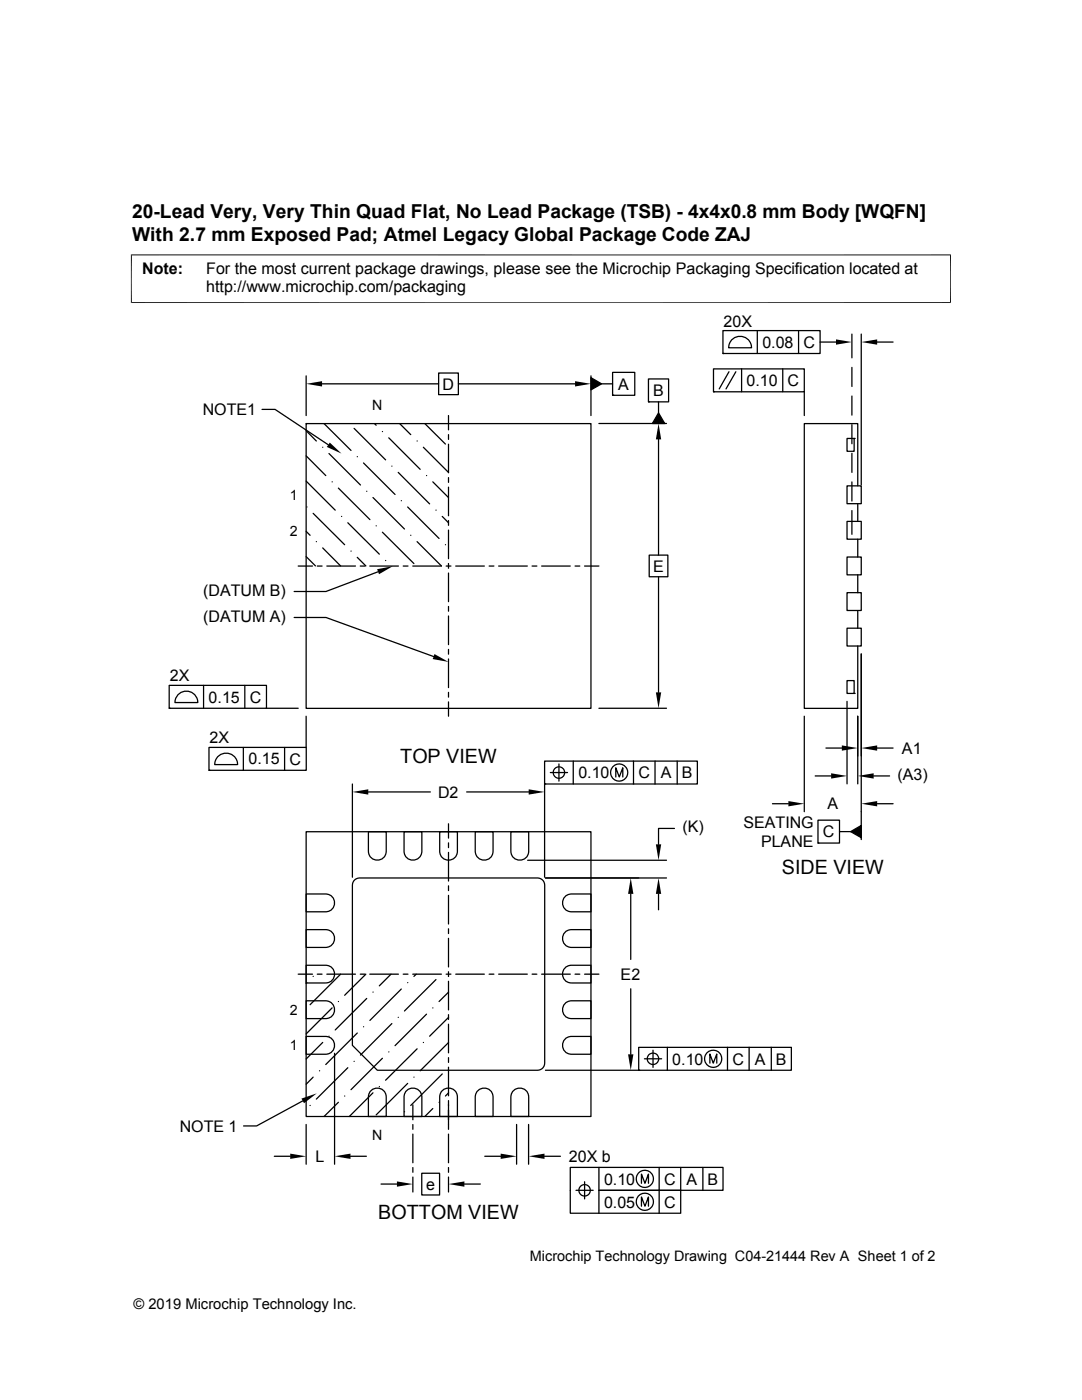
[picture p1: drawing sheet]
<svg xmlns="http://www.w3.org/2000/svg" width="216mm" height="279mm" viewBox="0 0 216 279" stroke-linecap="round" stroke-linejoin="round" font-family="sans-serif">
<g fill="none" stroke="#000" stroke-width=".25">
<path d="M61.1 75v7.9M64.3 76.6h23.2M87.5 74.4h4v4.4h-4zM91.5 76.6h23.2M117.9 75.4l2.1 1.2-2.1 1.2zM117.9 75v7.9M120 76.6h2.2M122.2 74.3h4.5v4.6h-4.5zM122.2 78.9h.1M129.4 75.6h4v4.6h-4zM142.4 73.6h18.1v4.6h-18.1zM142.4 78.2h.1"/>
<path d="M144.3 66h19.3v4.5h-19.3zM144.3 70.5h.1M145.5 74.2l-2 3.4M146.2 67.7a2.3 2.3 0 0 1 2.4-.4 2.3 2.3 0 0 1 1.4 2.1h-4.6l.3-1.2zM146.8 74.2l-1.9 3.4M148 73.6v4.6M151.1 66v4.5M156.2 73.6v4.6M159.3 66v4.5M160.5 78.2v4.7M163.6 68.3h3.2M170 66.7v4.7"/>
<path d="M170 73.3v3.8M170 79v3.8M171.9 66.7v30.1M175 68.3h3.2M52.3 81.7h2.6l10.6 7.1M61.1 84.5h56.8v56.9h-56.8zM61.1 84.5h.1M61.1 96l5.8 5.8M61.1 91l3.9 3.9M61.1 86l2 2M64.4 89.3h.1M64.7 84.5l5.3 5.4"/>
<path d="M65.6 90.5l6.3 6.3M66.3 96.2h.1M67.5 97.4l6.3 6.3M70.7 85.5l6.2 6.3M71.3 91.1h.1M72.5 92.4l6.3 6.3M73.2 98h.1M74.4 99.3l6.3 6.3M74.7 84.5l.4 .4M76.3 86.1h.1M77.6 87.4l6.2 6.3M78.2 93h.1"/>
<path d="M79.5 94.3l6.2 6.3M79.8 84.5l2.2 2.2M80.1 99.9h.1M83.2 88h.1M84.5 89.3l5 5M84.8 84.5l4.1 4.1M85.1 94.9h.1M86.4 96.2l3.1 3.1M89.5 82.9v2.9M89.5 86.7v1M89.5 88.6v5.8M89.5 95.3v1"/>
<path d="M89.5 97.2v5.7M119.5 84.5h13.5M129.4 80.2h.1M131.4 82.4l1.2 2.1h-2.4zM131.4 80.2v2.2M131.4 87.7v23.1M169 87.5h1.4v2.6h-1.4zM169 97h2.9v3.5h-2.9zM170 84.8v3.8M170 90.5v3.8M170 96.2v3.8M170.4 87.5h.1"/>
<path d="M171.2 97v-12.5h-10.7v56.9h10.7v-12.5M59.5 113h2.9M61.1 111.1l1.8 1.8M61.1 106l.8 .8M61.2 101.2h.1M62.5 102.4l6.3 6.3M63.1 108.1h.1M63.3 113h1M64.4 109.3l3.6 3.6M65.2 113h5.7M68.2 103.1h.1M69.4 104.3l6.3 6.3"/>
<path d="M70 110h.1M71.3 111.2l1.7 1.7M71.9 113h.9M73.8 113h5.7M75.1 104.9h.1M75.4 114.1l-10.4 3.9h-6.3M76.3 106.2l6.3 6.3M76.9 111.9h.1M80.5 113h.9M81.3 101.2l6.3 6.3M82 106.8h.1M82.4 113h5.7"/>
<path d="M83.2 108.1l4.9 4.8M87 101.8h.1M88.2 103.1l1.3 1.2M88.9 108.7h.1M89 113h1M89.5 103.9v.9M89.5 105.8v5.7M89.5 112.5v.9M89.5 114.4v5.7M90.9 113h5.7M97.6 113h1M99.5 113h5.7"/>
<path d="M106.2 113h.9M108.1 113h5.7M114.7 113h1M116.6 113h2.9M129.5 110.8h3.8v4.3h-3.8zM131.4 115.1v23.1M169 118.3h2.9v3.5h-2.9zM169 111.2h2.9v3.5h-2.9zM169 104.1h2.9v3.5h-2.9zM170 101.9v4.7M171.2 100.5v3.6M171.2 107.6v3.6"/>
<path d="M171.2 114.7v3.6M33.8 136.8h19.4v4.6h-19.4zM35.7 138.5a2.29 2.29 0 0 1 2.4-.4 2.29 2.29 0 0 1 1.4 2.1h-4.6l.3-1.2zM40.6 136.8v4.6M48.9 136.8v4.6M58.7 123.2h6.3l21.5 7.8M89.5 121v1M89.5 122.9v5.8M89.5 129.6v1M89.5 131.5v5.7M89.5 138.2v.9M169 135.8h1.4v2.6h-1.4z"/>
<path d="M169 140v16.4M169 125.4h2.9v3.5h-2.9zM170.4 138.4h.1M171.2 121.8v3.6M171.9 130.5v37.1M33.8 141.4h.1M41.7 149.2h19.4v4.5h-19.4zM41.7 153.7h.1M43.6 150.9a2.29 2.29 0 0 1 2.5-.4 2.29 2.29 0 0 1 1.3 2.1h-4.6l.4-1.2zM48.6 149.2v4.5M53.1 141.4h6.4M56.8 149.2v4.5"/>
<path d="M61.1 142.9v6.3M70.3 156.5v18.6M73.5 158.1h12.4M89.5 140.1v2.8M93.1 158.1h12.4M108.7 151.9h30.4v4.6h-30.4zM108.7 156.5h.1M108.7 156.5v18.6M109.8 154.2h3.4M111.5 152.5v3.4M114.4 151.9v4.6M119.5 141.4h13.5"/>
<path d="M122.9 155.1v-1.9l.7 1.9 .7-1.9v1.9M126.4 151.9v4.6M130.7 151.9v4.6M135.1 151.9v4.6M160.5 142.9v19.1M162.7 154.9h3.1M164.8 149.3h3.2M171.2 142.9v13.5M174.3 154.9h3.2M175 149.3h3.2M61.1 178.4h3.9a1.78 1.78 0 0 1 1.8 1.8 1.78 1.78 0 0 1-1.8 1.8h-3.9zM61.1 166h56.8v56.8h-56.8z"/>
<path d="M70.6 175.7l.5-.3 .6-.2h35.6l.9 .3 .3 .5 .2 .6v35.6l-.3 .9-.5 .3-.6 .2h-32l-5-5v-32zM73.5 166h3.6v3.9a1.78 1.78 0 0 1-1.8 1.8 1.78 1.78 0 0 1-1.8-1.8zM80.6 166h3.6v3.9a1.78 1.78 0 0 1-1.8 1.8 1.78 1.78 0 0 1-1.8-1.8zM87.7 166h3.6v3.9a1.77 1.77 0 0 1-1.8 1.8 1.77 1.77 0 0 1-1.8-1.8zM89.5 164.4v2.9M89.5 168.2v1M89.5 170.1v5.7M89.5 176.8v.9M89.5 178.7v5.7M94.8 166h3.6v3.9a1.78 1.78 0 0 1-1.8 1.8 1.78 1.78 0 0 1-1.8-1.8zM101.9 166h3.6v3.9a1.78 1.78 0 0 1-1.8 1.8 1.78 1.78 0 0 1-1.8-1.8zM105.3 171.7h27.7"/>
<path d="M108.8 175.2h24.2M112.8 178.9l.5-.3 .7-.2h3.9v3.6h-3.9a1.78 1.78 0 0 1-1.6-1.2 1.78 1.78 0 0 1 .4-1.9zM125.9 178.4v13.1M131.4 178.4v3.2M134.6 165.3h-3.2v3.2M154.1 160.4h3.2M163.2 163.7h4.3v4.6h-4.3zM163.2 168.3h.1M167.5 166h2.2M169.7 166l2.2-1.3v2.5zM175 160.4h3.2M59.5 194.4h2.9"/>
<path d="M61.1 185.5h3.9a1.78 1.78 0 0 1 1.8 1.8 1.78 1.78 0 0 1-1.8 1.8h-3.9zM61.1 192.6h3.9a1.77 1.77 0 0 1 1.8 1.8 1.77 1.77 0 0 1-1.8 1.8h-3.9zM61.1 199.7h3.9a1.78 1.78 0 0 1 1.8 1.8 1.78 1.78 0 0 1-1.8 1.8h-3.9zM61.2 196.1l-.1 .2M62.5 194.9h.1M63.3 194.4h1M65.2 194.4h5.7M67.5 199.9h.1M68 194.4l-6.1 6.1M71.9 194.4h.9M73 194.4l-4.2 4.2M73.2 199.3l-6.3 6.2"/>
<path d="M73.8 194.4h5.7M74.4 198h.1M78 194.4l-2.3 2.3M80.1 197.4l-6.3 6.2M80.5 194.4h.9M81.3 196.1h.1M82.4 194.4h5.7M83.1 194.4l-.5 .5M87 195.5l-6.3 6.3M89 194.4h1M89.5 185.4v.9M89.5 187.3v5.7"/>
<path d="M89.5 193.9v1M89.5 195.8v5.7M89.5 198l-1.9 1.9M90.9 194.4h5.7M97.6 194.4h1M99.5 194.4h5.7M106.2 194.4h.9M108.1 194.4h5.7M112.8 186l.5-.3 .7-.2h3.9v3.6h-3.9a1.79 1.79 0 0 1-1.6-1.1 1.79 1.79 0 0 1 .4-2zM112.8 193.1l.5-.3 .7-.2h3.9v3.6h-3.9a1.77 1.77 0 0 1-1.6-1.1 1.77 1.77 0 0 1 .4-2zM114.7 194.4h1M116.6 194.4h2.9"/>
<path d="M125.9 197.3v13.1M60.4 219.7l-9.2 5h-2.6M61.1 206.8h3.9a1.78 1.78 0 0 1 1.8 1.8 1.78 1.78 0 0 1-1.8 1.8h-3.9zM62.5 215l-1.4 1.4M63.8 213.7h.1M64.4 208l-3.3 3.3M65.6 206.8h.1M66.3 201.1l-5.2 5.2M66.8 210.2v22.1M67.5 220l-2.8 2.8M68.8 218.7h.1M69.4 213.1l-6.3 6.3"/>
<path d="M70.7 211.8h.1M71.3 206.2l-6.3 6.2M72.5 204.9h.1M74 217.7a1.79 1.79 0 0 1 1.9-.4 1.79 1.79 0 0 1 1.2 1.6v3.9h-3.6v-3.9l.2-.7zM74.4 218.1l-4.7 4.7M75.7 216.9h.1M76.3 211.2l-6.3 6.3M77.6 209.9h.1M78.2 204.3l-6.3 6.3M79.5 203h.1M81.1 217.7a1.8 1.8 0 0 1 1.9-.4 1.8 1.8 0 0 1 1.2 1.6v3.9h-3.6v-3.9l.2-.7zM81.3 216.2l-6.2 6.3"/>
<path d="M82.6 215h.1M83.2 209.3l-6.3 6.3M84.5 208h.1M85.1 202.4l-6.3 6.3M86.4 201.1h.1M87.6 220h.1M88.2 217.7a1.78 1.78 0 0 1 2-.4 1.78 1.78 0 0 1 1.1 1.6v3.9h-3.6v-3.9l.2-.7zM88.2 214.3l-6.2 6.3M89.5 202.5v1M89.5 204.4v5.7M89.5 211.1v.9M89.5 213v5.7"/>
<path d="M89.5 219.6v5.8M89.5 218.1l-.6 .6M89.5 208l-5.7 5.7M89.5 203l-3.8 3.8M95.3 217.7a1.78 1.78 0 0 1 2-.4 1.78 1.78 0 0 1 1.1 1.6v3.9h-3.6v-3.9l.2-.7zM102.4 217.7a1.79 1.79 0 0 1 2-.4 1.79 1.79 0 0 1 1.1 1.6v3.9h-3.6v-3.9l.2-.7zM108.8 213.6h18.6M112.8 207.3l.5-.3 .7-.2h3.9v3.6h-3.9a1.78 1.78 0 0 1-1.6-1.1 1.78 1.78 0 0 1 .4-2zM112.8 200.2l.5-.3 .7-.2h3.9v3.6h-3.9a1.77 1.77 0 0 1-1.6-1.1 1.77 1.77 0 0 1 .4-2zM127.4 209h30.5v4.6h-30.5zM127.4 213.6h.1M128.6 211.3h3.4"/>
<path d="M130.3 209.6v3.4M133.2 209v4.6M141.6 212.2v-1.8l.7 1.8 .7-1.8v1.8M145.2 209v4.6M149.5 209v4.6M153.9 209v4.6M54.7 230.8h3.2M61.1 224.4v7.9M61.9 220.6h.1M69.9 230.8h3.2M76 236.3h3.2M80.7 221.9h.1"/>
<path d="M82.4 220.5v3M82.4 224.4v1M82.4 226.3v5.8M82.4 233v1M82.4 234.9v3M84.2 234.1h3.5v4.4h-3.5zM86.4 221.2l-1.6 1.6M89.5 226.3v5.8M89.5 233v1M89.5 234.9v3M92.7 236.3h3.1M96.7 230.8h3.2"/>
<path d="M103.1 224.4v7.9M105.5 224.4v7.9M108.6 230.8h3.2M114.9 237.6h3.5M116.6 235.8v3.5M119.5 233v4.6h16.3v4.5h-22v-9.1h30.5v4.6h-24.8v4.5M128 236.2v-1.9l.7 1.9 .7-1.9v1.9M131.5 233v9.1M135.8 233v4.6M140.3 233v4.6M128 240.7v-1.8l.7 1.8 .7-1.8v1.8"/>
<circle cx="111.5" cy="154.2" r="1.14"/>
<circle cx="123.5" cy="154.2" r="1.72"/>
<circle cx="130.3" cy="211.3" r="1.14"/>
<circle cx="142.3" cy="211.3" r="1.71"/>
<circle cx="116.6" cy="237.6" r="1.14"/>
<circle cx="128.7" cy="235.3" r="1.72"/>
<circle cx="128.7" cy="239.8" r="1.72"/>
</g>
<g fill="#000">
<path d="M61.1 76.6l3.2-.5v1zM114.7 76.1l3.2 .5-3.2 .5zM117.9 75.4l2.1 1.2-2.1 1.2zM166.8 67.7l3.2 .6-3.2 .5zM171.9 68.3l3.1-.6v1.1zM65.8 88.3l2.4 2.2-3-1.3zM131.4 84.5l.5 3.2h-1zM131.4 82.4l1.2 2.1h-2.4zM75.2 113.6l3.2-.6-2.8 1.6zM86.7 130.5l2.8 1.6-3.2-.6zM130.9 138.2h1l-.5 3.2zM70.3 158.1l3.2-.6v1.1z"/>
<path d="M105.5 157.5l3.2 .6-3.2 .5zM157.3 159.9l3.2 .5-3.2 .5zM165.8 154.3l3.2 .6-3.2 .5zM168 148.8l3.2 .5-3.2 .5zM171.2 154.9l3.1-.6v1.1zM171.9 149.3l3.1-.5v1zM171.9 160.4l3.1-.5v1zM125.9 175.2l.5 3.2h-1.1zM131.4 175.2l.5 3.2h-1zM130.9 168.5h1l-.5 3.2zM169.7 166l2.2-1.3v2.5zM60.2 219.2l3-1-2.5 2z"/>
<path d="M125.3 210.4h1.1l-.5 3.2zM57.9 230.2l3.2 .6-3.2 .5zM66.8 230.8l3.1-.6v1.1zM79.2 235.8l3.2 .5-3.2 .5zM89.5 236.3l3.2-.5v1zM99.9 230.2l3.2 .6-3.2 .5zM105.5 230.8l3.1-.6v1.1z"/>
</g>
<path d="M26.1 50.9h163.7M26.2 50.8v9.7M189.7 50.8v9.7M26.1 60.4h163.7" fill="none" stroke="#000" stroke-width=".2"/>
<g font-size="3.9">
<text x="79.9" y="152.3">TOP VIEW</text>
<text x="156" y="174.5">SIDE VIEW</text>
<text x="75.5" y="243.3">BOTTOM VIEW</text>
</g>
<g font-size="3.8">
<text x="26.4" y="43.5">20-Lead Very, Very Thin Quad Flat, No Lead Package (TSB) - 4x4x0.8 mm Body [WQFN]</text>
<text x="26.4" y="48">With 2.7 mm Exposed Pad; Atmel Legacy Global Package Code ZAJ</text>
</g>
<g font-size="3.2">
<text x="28.4" y="54.6">Note:</text>
<text x="41.1" y="58.3">http://www.microchip.com/packaging</text>
<text x="41.1" y="54.6">For the most current package drawings, please see the Microchip Packaging Specification located at</text>
<text x="144.4" y="65.2">20X</text>
<text x="152.1" y="69.4">0.08</text>
<text x="160.3" y="69.4">C</text>
<text x="88.3" y="77.7">D</text>
<text x="123.4" y="77.7">A</text>
<text x="149" y="77">0.10</text>
<text x="157.2" y="77">C</text>
<text x="40.4" y="82.8">NOTE1</text>
<text x="130.3" y="79.1">B</text>
<text x="40.5" y="118.9">(DATUM B)</text>
<text x="130.3" y="114.1">E</text>
<text x="40.5" y="124">(DATUM A)</text>
<text x="33.9" y="136">2X</text>
<text x="41.6" y="140.2">0.15</text>
<text x="49.8" y="140.2">C</text>
<text x="41.8" y="148.4">2X</text>
<text x="49.6" y="152.6">0.15</text>
<text x="57.8" y="152.6">C</text>
<text x="115.4" y="155.3">0.10</text>
<text x="127.4" y="155.3">C</text>
<text x="131.8" y="155.3">A</text>
<text x="136" y="155.3">B</text>
<text x="179.1" y="155.7">(A3)</text>
<text x="180" y="150.4">A1</text>
<text x="87.4" y="159.2">D2</text>
<text x="165.1" y="161.5">A</text>
<text x="136.2" y="166.1">(K)</text>
<text x="148.3" y="165.3">SEATING</text>
<text x="164.2" y="167.1">C</text>
<text x="151.8" y="169.1">PLANE</text>
<text x="123.8" y="195.6">E2</text>
<text x="134.2" y="212.4">0.10</text>
<text x="146.2" y="212.4">C</text>
<text x="150.6" y="212.4">A</text>
<text x="154.8" y="212.4">B</text>
<text x="35.9" y="225.8">NOTE 1</text>
<text x="63" y="231.9">L</text>
<text x="113.5" y="231.9">20X b</text>
<text x="85.1" y="237.4">e</text>
<text x="120.5" y="236.4">0.10</text>
<text x="132.5" y="236.4">C</text>
<text x="137" y="236.4">A</text>
<text x="141.2" y="236.4">B</text>
<text x="120.5" y="241">0.05</text>
<text x="132.5" y="241">C</text>
</g>
<g font-size="2.9">
<text x="105.7" y="251.7">Microchip Technology Drawing C04-21444 Rev A Sheet 1 of 2</text>
<text x="26.6" y="261.3">© 2019 Microchip Technology Inc.</text>
</g>
<g font-size="2.8">
<text x="74.3" y="81.8">N</text>
<text x="57.8" y="99.8">1</text>
<text x="57.8" y="106.9">2</text>
<text x="57.8" y="202.5">2</text>
<text x="57.8" y="209.6">1</text>
<text x="74.3" y="227.6">N</text>
</g>
</svg>
